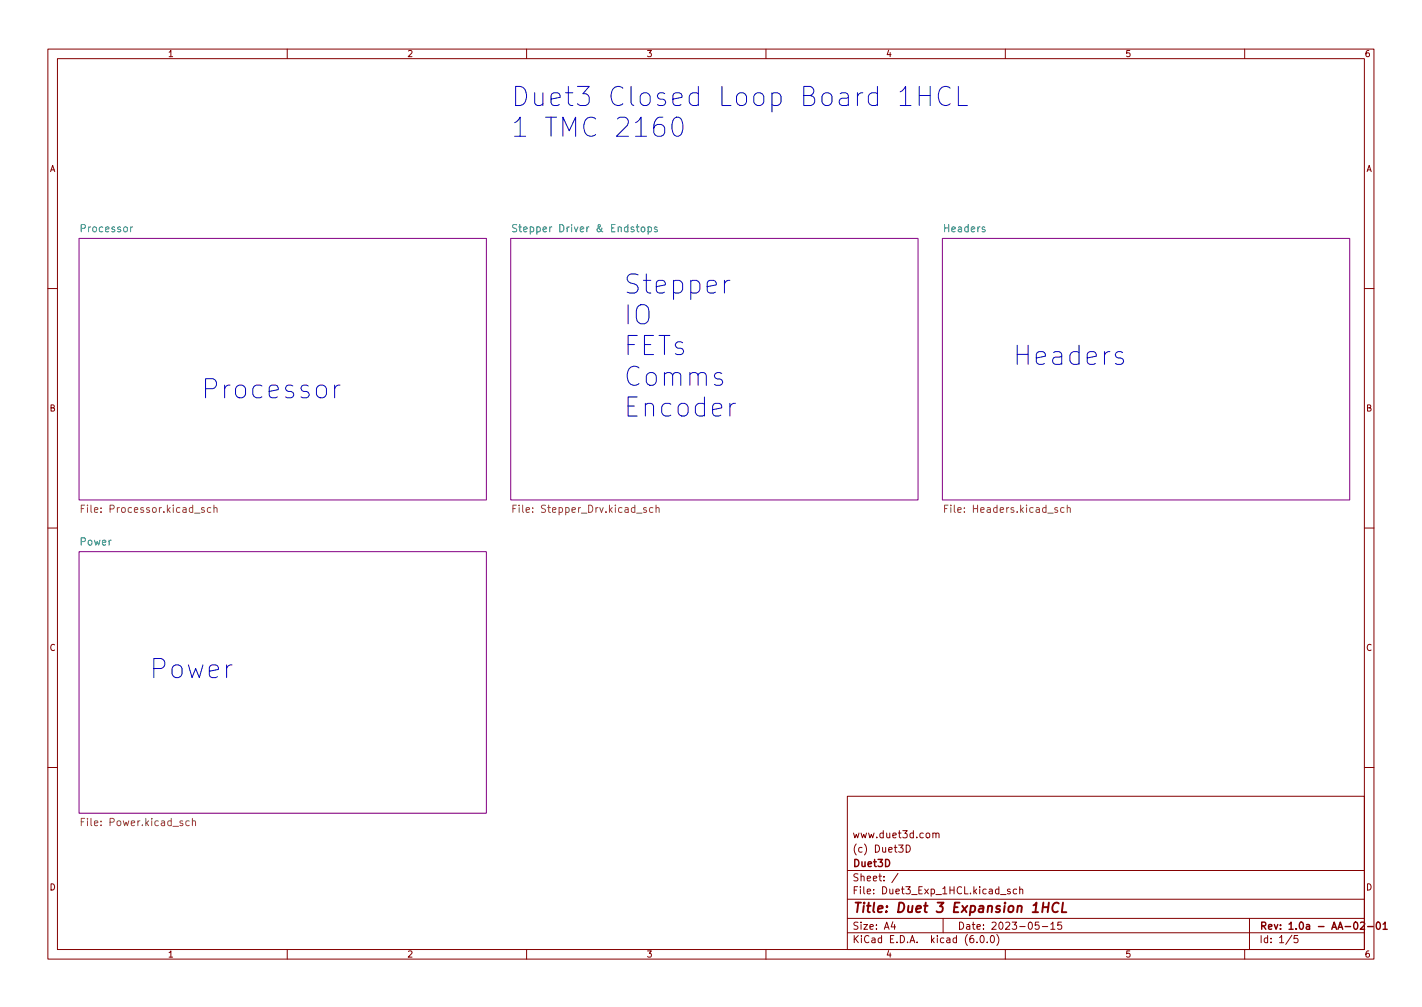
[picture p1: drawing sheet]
<svg xmlns="http://www.w3.org/2000/svg" width="297mm" height="210mm" viewBox="0 0 297 210" stroke-linecap="round" stroke-linejoin="round" font-family="sans-serif">
<g fill="none" stroke="#840000" stroke-width=".21">
<path d="M10 10.2h277v190.1h-277zM12 12.2h273v186.1h-273zM60 10.2v2M110 10.2v2M160 10.2v2M210 10.2v2M260 10.2v2M10 60.2h2M285 60.2h2M10 110.2h2M285 110.2h2M10 160.2h2"/>
<path d="M177 166.3h108v32h-108zM189.3 176.4a.76 .76 0 0 1 .9 .8 .76 .76 0 0 1-.9 .7zM194.9 174.1l.2-.2 .3 .1 .1 .9M194.9 173.9v1M195.5 174.1l.2-.2 .4 .1v.9M285 160.2h2M60 198.3v2M110 198.3v2M160 198.3v2M177 194.8h108M177 191.8h108M177 187.8h108"/>
<path d="M177 181.8h108M186.5 192.5l-.4 1h1M186.9 193v1M187.6 182.4l-1.3 1.9M197 191.8v3M204.1 196.7v.1M204.9 195.4l.2-.1a.8 .8 0 0 1 .5 .8 .8 .8 0 0 1-.5 .7 1 1 0 0 1-.2-1.4zM206.2 196.7v.1M207.1 195.4l.1-.1a.8 .8 0 0 1 .5 .8 .8 .8 0 0 1-.5 .7 1 1 0 0 1-.1-1.4zM208.2 195.1a1.72 1.72 0 0 1 0 2.3M209 186.8h1.1M210 198.3v2"/>
<path d="M211 185.7l-.4-.1-.2 .2 .1 .3 .5 .1v.4h-.6M212.4 185.7l-.5-.1-.3 .3 .2 .7h.6M213 185.8l.2-.2 .4 .1v.9M213 185.1v1.5M217 192.5h-.7l-.1 .7 .2-.1 .5 .1 .2 .2-.1 .5-.2 .1-.6-.1M217.7 193.5h1.2M219.5 193l.4-.5v1.5M219.5 194h.9M221.7 192.5h-.7l-.1 .7 .2-.1 .5 .1 .2 .2-.1 .5-.2 .1-.6-.1M260 198.3v2M261 191.8v6.5M269.9 195.3l-1.3 1.9"/>
<path d="M271.1 195.3h-.7l-.1 .7 .2-.1 .5 .1 .2 .2-.1 .5-.2 .1-.6-.1"/>
</g>
<path d="M282.9 192.7l.2-.2a.8 .8 0 0 1 .5 .8 .8 .8 0 0 1-.5 .7l-.2-.1-.1-.4zM284.2 192.7l.6-.2 .3 .5-1 1h1M285.7 193.5h1.1M287.6 192.7l.2-.2a.8 .8 0 0 1 .6 .8 .8 .8 0 0 1-.6 .7l-.2-.1-.1-.4zM288.9 193l.4-.5v1.5M288.9 194h.9" fill="none" stroke="#840000" stroke-width=".3"/>
<path d="M217.8 189.4h1.2M218 188.5l-.3 2M219.1 188.5l-.3 2M221.2 188.7a.88 .88 0 0 0-1-.1 .88 .88 0 0 0-.4 1 .69 .69 0 0 0 .3 .8 .69 .69 0 0 0 .9-.1M222 188.5l-.2 2h1" fill="none" stroke="#840000" stroke-width=".4"/>
<g fill="#fff" stroke="#fff" stroke-width=".21">
<path d="M106.7 49.8h85.1v54.6h-85.1z"/>
<path d="M196.8 49.8h85.1v54.6h-85.1z"/>
<path d="M16.5 49.8h85.1v54.6h-85.1z"/>
<path d="M16.5 115.2h85.1v54.6h-85.1z"/>
</g>
<path d="M16.5 49.8h85.1v54.6h-85.1zM106.7 49.8h85.1v54.6h-85.1zM196.8 49.8h85.1v54.6h-85.1zM16.5 115.2h85.1v54.6h-85.1z" fill="none" stroke="#840084" stroke-width=".21"/>
<path d="M27.7 47.4l-.4 .3M107.9 47l-.5-.1-.3 .3 .1 .3 .7 .3v.5l-.3 .1-.5-.1M134 47.5l.2-.1 .4 .1 .1 .6-.1 .2-.4 .1-.2-.1zM135.4 47.5l.4-.1 .3 .3-.2 .6h-.5M135.4 47.4v1.5M137.3 47.5l-.4-.1-.2 .2v.2l.6 .2v.3h-.6" fill="none" stroke="#008484" stroke-width=".21"/>
<g fill="none" stroke="#848400" stroke-width=".21">
<path d="M17 106.2h.5M17.7 105.5h-.7v1.5M44 106h-.4l-.3 .3 .2 .6h.5M44.7 106.1l.2-.1h.4v1M44.7 105.5v1.5M107.1 106.2h.5M107.9 105.5h-.8v1.5M136.4 106h-.5l-.2 .3 .1 .6h.6M137 106.1l.3-.1h.3l.1 1M137 105.5v1.5M197.3 106.2h.5M198 105.5h-.7v1.5"/>
<path d="M222.3 106h-.5l-.3 .3 .2 .6h.6M222.9 106.1l.2-.1h.4l.1 1M222.9 105.5v1.5M17 171.6h.5M17.7 170.9h-.7v1.5M39.5 171.5l-.4-.1-.3 .3 .2 .6h.5M40.2 171.5l.2-.1 .4 .1v.9M40.2 170.9v1.5"/>
</g>
<g fill="none" stroke="#0000c2" stroke-width=".21">
<path d="M188 19.2l.4-.2 .8-1v4M192 18v4M192 19.9h2.3M194.3 18v4M198.5 18.4a1.49 1.49 0 0 0-1.7-.2 1.49 1.49 0 0 0-.8 1.6 1.69 1.69 0 0 0 .5 1.7 1.69 1.69 0 0 0 1.8 .3l.2-.1M200.2 18v4h1.9M140.9 24.7a.95 .95 0 0 1 1.6 .5 3.1 3.1 0 0 1-.4 3.1 .95 .95 0 0 1-1.5-.6 3.1 3.1 0 0 1 .3-3zM188 22h2.3M152.5 58.5a1.02 1.02 0 0 0-1.2 .8M234.5 73.6l-.4-.2h-.5l-.4 .2-.2 .4 .2 .6 1.3 .3 .2 .4-.2 .6-.4 .2h-.7l-.4-.2M69.9 80.4v2.7M71 80.4a1.02 1.02 0 0 0-1.1 .8"/>
<path d="M153.6 84.2a1.02 1.02 0 0 0-1.1 .8"/>
</g>
<g font-size="5.6" fill="#0000c2">
<text x="106.7" y="22.2">Duet3 Closed Loop Board 1HCL</text>
<text x="106.7" y="28.6">1 TMC 2160</text>
<text x="130.2" y="61.4">Stepper</text>
<text x="130.2" y="67.8">IO</text>
<text x="130.2" y="74.2">FETs</text>
<text x="211.5" y="76.3">Headers</text>
<text x="41.9" y="83.3">Processor</text>
<text x="130.2" y="80.6">Comms</text>
<text x="130.2" y="87.1">Encoder</text>
<text x="31.1" y="141.7">Power</text>
</g>
<text font-size="2.8" fill="#840000" x="178" y="190.6">Title: Duet 3 Expansion 1HCL</text>
<g font-size="2.1" fill="#008484">
<text x="17" y="48.5">Processor</text>
<text x="108.7" y="48.5">Stepper Driver &amp; Endstops</text>
<text x="197.3" y="48.5">Headers</text>
<text x="16.8" y="113.9">Power</text>
</g>
<g font-size="2.1" fill="#848400">
<text x="18.1" y="107.1">File: Processor.kicad_sch</text>
<text x="108.2" y="107.1">File: Stepper_Drv.kicad_sch</text>
<text x="198.4" y="107.1">File: Headers.kicad_sch</text>
<text x="17.8" y="172.5">File: Power.kicad_sch</text>
</g>
<g font-size="2.1" fill="#840000">
<text x="178" y="178">(c) Duet3D</text>
<text x="178" y="175">www.duet3d.com</text>
<text x="178" y="184">Sheet: /</text>
<text x="178" y="181">Duet3D</text>
<text x="178" y="186.7">File: Duet3_Exp_1HCL.kicad_sch</text>
<text x="178" y="196.9">KiCad E.D.A. kicad (6.0.0)</text>
<text x="178" y="194.1">Size: A4</text>
<text x="200" y="194.1">Date: 2023-05-15</text>
<text x="263" y="194.1">Rev: 1.0a - AA-02-01</text>
<text x="263" y="196.9">Id: 1/5</text>
</g>
<g font-size="1.8" fill="#840000">
<text x="35" y="11.9">1</text>
<text x="85" y="11.9">2</text>
<text x="135" y="11.9">3</text>
<text x="185" y="11.9">4</text>
<text x="235" y="11.9">5</text>
<text x="285" y="11.9">6</text>
<text x="10.3" y="35.9">A</text>
<text x="285.3" y="35.9">A</text>
<text x="10.3" y="85.9">B</text>
<text x="285.3" y="85.9">B</text>
<text x="10.3" y="135.9">C</text>
<text x="285.3" y="135.9">C</text>
<text x="10.3" y="185.9">D</text>
<text x="285.3" y="185.9">D</text>
<text x="35" y="199.9">1</text>
<text x="85" y="199.9">2</text>
<text x="135" y="199.9">3</text>
<text x="185" y="199.9">4</text>
<text x="235" y="199.9">5</text>
<text x="285" y="199.9">6</text>
</g>
</svg>
